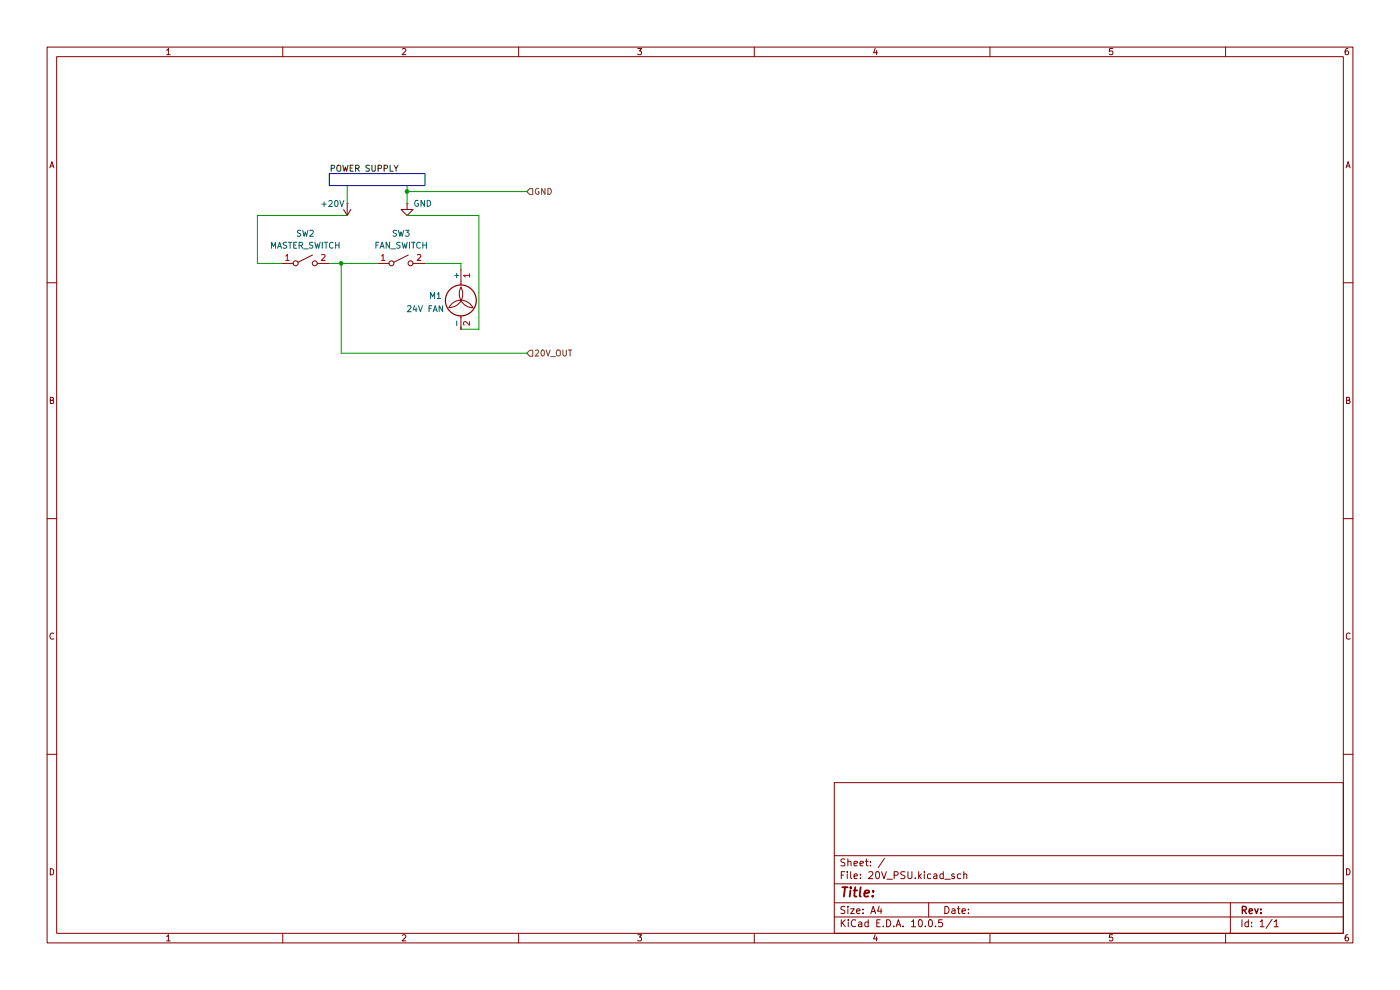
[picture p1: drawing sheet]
(kicad_sch
 (version 20260306)
 (generator "eeschema")
 (generator_version "10.0")
 (paper "A4")
 (lib_symbols
  (symbol "Motor:Fan"
   (pin_names
    (offset 0)) (exclude_from_sim no) (in_bom yes) (on_board yes)
   (in_pos_files yes)
   (duplicate_pin_numbers_are_jumpers no)
   (property "Reference" "M" (at 2.54 5.08 0) (show_name no) (do_not_autoplace no) (effects (font (size 1.27 1.27)) (justify left)))
   (property "Value" "Fan" (at 2.54 -2.54 0) (show_name no) (do_not_autoplace no) (effects (font (size 1.27 1.27)) (justify left top)))
   (property "Footprint" "" (at 0 0.254 0) (show_name no) (do_not_autoplace no) (hide yes) (effects (font (size 1.27 1.27))))
   (property "Datasheet" "" (at 0 0.254 0) (show_name no) (do_not_autoplace no) (hide yes) (effects (font (size 1.27 1.27))))
   (property "Description" "Fan" (at 0 0 0) (show_name no) (do_not_autoplace no) (hide yes) (effects (font (size 1.27 1.27))))
   (symbol "Fan_0_1"
    (arc (start 0 3.81) (mid -0.0015 0.9048) (end -2.54 -0.508) (stroke (width 0) (type default)) (fill (type none)))
    (polyline (pts (xy 0 4.572) (xy 0 5.08)) (stroke (width 0) (type default)) (fill (type none)))
    (polyline (pts (xy 0 4.2672) (xy 0 4.6228)) (stroke (width 0) (type default)) (fill (type none)))
    (circle (center 0 1.016) (radius 3.2512) (stroke (width 0.254) (type default)) (fill (type none)))
    (arc (start -2.54 -0.508) (mid 0 1.0618) (end 2.54 -0.508) (stroke (width 0) (type default)) (fill (type none)))
    (polyline (pts (xy 0 -2.2352) (xy 0 -2.6416)) (stroke (width 0) (type default)) (fill (type none)))
    (polyline (pts (xy 0 -5.08) (xy 0 -4.572)) (stroke (width 0) (type default)) (fill (type none)))
    (arc (start 2.54 -0.508) (mid 0.047 0.9315) (end 0 3.81) (stroke (width 0) (type default)) (fill (type none))))
   (symbol "Fan_1_1"
    (pin passive line (at 0 7.62 270) (length 2.54) (name "+" (effects (font (size 1.27 1.27)))) (number "1" (effects (font (size 1.27 1.27)))))
    (pin passive line (at 0 -5.08 90) (length 2.54) (name "-" (effects (font (size 1.27 1.27)))) (number "2" (effects (font (size 1.27 1.27))))))
   (embedded_fonts no))
  (symbol "Switch:SW_SPST"
   (pin_names
    (offset 0) (hide yes)) (exclude_from_sim no) (in_bom yes) (on_board yes)
   (in_pos_files yes)
   (duplicate_pin_numbers_are_jumpers no)
   (property "Reference" "SW" (at 0 3.175 0) (show_name no) (do_not_autoplace no) (effects (font (size 1.27 1.27))))
   (property "Value" "SW_SPST" (at 0 -2.54 0) (show_name no) (do_not_autoplace no) (effects (font (size 1.27 1.27))))
   (property "Footprint" "" (at 0 0 0) (show_name no) (do_not_autoplace no) (hide yes) (effects (font (size 1.27 1.27))))
   (property "Datasheet" "" (at 0 0 0) (show_name no) (do_not_autoplace no) (hide yes) (effects (font (size 1.27 1.27))))
   (property "Description" "Single Pole Single Throw (SPST) switch" (at 0 0 0) (show_name no) (do_not_autoplace no) (hide yes) (effects (font (size 1.27 1.27))))
   (symbol "SW_SPST_0_0"
    (circle (center -2.032 0) (radius 0.508) (stroke (width 0) (type default)) (fill (type none)))
    (polyline (pts (xy -1.524 0.254) (xy 1.524 1.778)) (stroke (width 0) (type default)) (fill (type none)))
    (circle (center 2.032 0) (radius 0.508) (stroke (width 0) (type default)) (fill (type none))))
   (symbol "SW_SPST_1_1"
    (pin passive line (at -5.08 0 0) (length 2.54) (name "A" (effects (font (size 1.27 1.27)))) (number "1" (effects (font (size 1.27 1.27)))))
    (pin passive line (at 5.08 0 180) (length 2.54) (name "B" (effects (font (size 1.27 1.27)))) (number "2" (effects (font (size 1.27 1.27))))))
   (embedded_fonts no))
  (symbol "power:+24V"
   (power global)
   (pin_numbers (hide yes))
   (pin_names
    (offset 0) (hide yes)) (exclude_from_sim no) (in_bom yes) (on_board yes)
   (in_pos_files yes)
   (duplicate_pin_numbers_are_jumpers no)
   (property "Reference" "#PWR" (at 0 -3.81 0) (show_name no) (do_not_autoplace no) (hide yes) (effects (font (size 1.27 1.27))))
   (property "Value" "+24V" (at 0 3.556 0) (show_name no) (do_not_autoplace no) (effects (font (size 1.27 1.27))))
   (property "Footprint" "" (at 0 0 0) (show_name no) (do_not_autoplace no) (hide yes) (effects (font (size 1.27 1.27))))
   (property "Datasheet" "" (at 0 0 0) (show_name no) (do_not_autoplace no) (hide yes) (effects (font (size 1.27 1.27))))
   (property "Description" "Power symbol creates a global label with name \"+24V\"" (at 0 0 0) (show_name no) (do_not_autoplace no) (hide yes) (effects (font (size 1.27 1.27))))
   (symbol "+24V_0_1"
    (polyline (pts (xy -0.762 1.27) (xy 0 2.54)) (stroke (width 0) (type default)) (fill (type none)))
    (polyline (pts (xy 0 2.54) (xy 0.762 1.27)) (stroke (width 0) (type default)) (fill (type none)))
    (polyline (pts (xy 0 0) (xy 0 2.54)) (stroke (width 0) (type default)) (fill (type none))))
   (symbol "+24V_1_1"
    (pin power_in line (at 0 0 90) (length 0) (name "" (effects (font (size 1.27 1.27)))) (number "1" (effects (font (size 1.27 1.27))))))
   (embedded_fonts no))
  (symbol "power:GND"
   (power global)
   (pin_numbers (hide yes))
   (pin_names
    (offset 0) (hide yes)) (exclude_from_sim no) (in_bom yes) (on_board yes)
   (in_pos_files yes)
   (duplicate_pin_numbers_are_jumpers no)
   (property "Reference" "#PWR" (at 0 -6.35 0) (show_name no) (do_not_autoplace no) (hide yes) (effects (font (size 1.27 1.27))))
   (property "Value" "GND" (at 0 -3.81 0) (show_name no) (do_not_autoplace no) (effects (font (size 1.27 1.27))))
   (property "Footprint" "" (at 0 0 0) (show_name no) (do_not_autoplace no) (hide yes) (effects (font (size 1.27 1.27))))
   (property "Datasheet" "" (at 0 0 0) (show_name no) (do_not_autoplace no) (hide yes) (effects (font (size 1.27 1.27))))
   (property "Description" "Power symbol creates a global label with name \"GND\" , ground" (at 0 0 0) (show_name no) (do_not_autoplace no) (hide yes) (effects (font (size 1.27 1.27))))
   (symbol "GND_0_1"
    (polyline (pts (xy 0 0) (xy 0 -1.27) (xy 1.27 -1.27) (xy 0 -2.54) (xy -1.27 -1.27) (xy 0 -1.27)) (stroke (width 0) (type default)) (fill (type none))))
   (symbol "GND_1_1"
    (pin power_in line (at 0 0 270) (length 0) (name "" (effects (font (size 1.27 1.27)))) (number "1" (effects (font (size 1.27 1.27))))))
   (embedded_fonts no)))
 (rectangle
  (start 69.85 36.83)
  (end 90.17 39.37)
  (stroke (width 0) (type default))
  (fill (type none)))
 (junction
  (at 72.39 55.88)
  (diameter 0)
  (color 0 0 0 0))
 (junction
  (at 86.36 40.64)
  (diameter 0)
  (color 0 0 0 0))
 (wire
  (pts (xy 97.79 69.85) (xy 101.6 69.85))
  (stroke (width 0) (type default)))
 (wire
  (pts (xy 73.66 45.72) (xy 54.61 45.72))
  (stroke (width 0) (type default)))
 (wire
  (pts (xy 97.79 55.88) (xy 97.79 57.15))
  (stroke (width 0) (type default)))
 (wire
  (pts (xy 101.6 45.72) (xy 86.36 45.72))
  (stroke (width 0) (type default)))
 (wire
  (pts (xy 86.36 40.64) (xy 111.76 40.64))
  (stroke (width 0) (type default)))
 (wire
  (pts (xy 86.36 40.64) (xy 86.36 43.18))
  (stroke (width 0) (type default)))
 (wire
  (pts (xy 72.39 55.88) (xy 72.39 74.93))
  (stroke (width 0) (type default)))
 (wire
  (pts (xy 86.36 39.37) (xy 86.36 40.64))
  (stroke (width 0) (type default)))
 (wire
  (pts (xy 72.39 74.93) (xy 111.76 74.93))
  (stroke (width 0) (type default)))
 (wire
  (pts (xy 72.39 55.88) (xy 80.01 55.88))
  (stroke (width 0) (type default)))
 (wire
  (pts (xy 101.6 69.85) (xy 101.6 45.72))
  (stroke (width 0) (type default)))
 (wire
  (pts (xy 73.66 39.37) (xy 73.66 43.18))
  (stroke (width 0) (type default)))
 (wire
  (pts (xy 54.61 45.72) (xy 54.61 55.88))
  (stroke (width 0) (type default)))
 (wire
  (pts (xy 54.61 55.88) (xy 59.69 55.88))
  (stroke (width 0) (type default)))
 (wire
  (pts (xy 97.79 55.88) (xy 90.17 55.88))
  (stroke (width 0) (type default)))
 (wire
  (pts (xy 69.85 55.88) (xy 72.39 55.88))
  (stroke (width 0) (type default)))
 (label "POWER SUPPLY"
  (at 69.85 36.83 0)
  (effects (font (size 1.27 1.27)) (justify left bottom)))
 (hierarchical_label "20V_OUT"
  (shape input)
  (at 111.76 74.93 0)
  (effects (font (size 1.27 1.27)) (justify left)))
 (hierarchical_label "GND"
  (shape input)
  (at 111.76 40.64 0)
  (effects (font (size 1.27 1.27)) (justify left)))
 (symbol
  (lib_id "Switch:SW_SPST")
  (at 64.77 55.88 0)
  (unit 1)
  (body_style 1)
  (exclude_from_sim no)
  (in_bom yes)
  (on_board yes)
  (in_pos_files yes)
  (dnp no)
  (fields_autoplaced yes)
  (property "Reference" "SW2" (at 64.77 49.53 0) (show_name no) (do_not_autoplace no) (effects (font (size 1.27 1.27))))
  (property "Value" "MASTER_SWITCH" (at 64.77 52.07 0) (show_name no) (do_not_autoplace no) (effects (font (size 1.27 1.27))))
  (property "Footprint" "" (at 64.77 55.88 0) (hide yes) (show_name no) (do_not_autoplace no) (effects (font (size 1.27 1.27))))
  (property "Datasheet" "" (at 64.77 55.88 0) (hide yes) (show_name no) (do_not_autoplace no) (effects (font (size 1.27 1.27))))
  (property "Description" "Single Pole Single Throw (SPST) switch" (at 64.77 55.88 0) (hide yes) (show_name no) (do_not_autoplace no) (effects (font (size 1.27 1.27))))
  (pin "2")
  (pin "1"))
 (symbol
  (lib_id "power:GND")
  (at 86.36 43.18 0)
  (unit 1)
  (body_style 1)
  (exclude_from_sim no)
  (in_bom yes)
  (on_board yes)
  (in_pos_files yes)
  (dnp no)
  (property "Reference" "#PWR05" (at 86.36 49.53 0) (hide yes) (show_name no) (do_not_autoplace no) (effects (font (size 1.27 1.27))))
  (property "Value" "GND" (at 89.662 43.18 0) (show_name no) (do_not_autoplace no) (effects (font (size 1.27 1.27))))
  (property "Footprint" "" (at 86.36 43.18 0) (hide yes) (show_name no) (do_not_autoplace no) (effects (font (size 1.27 1.27))))
  (property "Datasheet" "" (at 86.36 43.18 0) (hide yes) (show_name no) (do_not_autoplace no) (effects (font (size 1.27 1.27))))
  (property "Description" "Power symbol creates a global label with name \"GND\" , ground" (at 86.36 43.18 0) (hide yes) (show_name no) (do_not_autoplace no) (effects (font (size 1.27 1.27))))
  (pin "1"))
 (symbol
  (lib_id "Switch:SW_SPST")
  (at 85.09 55.88 0)
  (unit 1)
  (body_style 1)
  (exclude_from_sim no)
  (in_bom yes)
  (on_board yes)
  (in_pos_files yes)
  (dnp no)
  (fields_autoplaced yes)
  (property "Reference" "SW3" (at 85.09 49.53 0) (show_name no) (do_not_autoplace no) (effects (font (size 1.27 1.27))))
  (property "Value" "FAN_SWITCH" (at 85.09 52.07 0) (show_name no) (do_not_autoplace no) (effects (font (size 1.27 1.27))))
  (property "Footprint" "" (at 85.09 55.88 0) (hide yes) (show_name no) (do_not_autoplace no) (effects (font (size 1.27 1.27))))
  (property "Datasheet" "" (at 85.09 55.88 0) (hide yes) (show_name no) (do_not_autoplace no) (effects (font (size 1.27 1.27))))
  (property "Description" "Single Pole Single Throw (SPST) switch" (at 85.09 55.88 0) (hide yes) (show_name no) (do_not_autoplace no) (effects (font (size 1.27 1.27))))
  (pin "1")
  (pin "2"))
 (symbol
  (lib_id "power:+24V")
  (at 73.66 43.18 180)
  (unit 1)
  (body_style 1)
  (exclude_from_sim no)
  (in_bom yes)
  (on_board yes)
  (in_pos_files yes)
  (dnp no)
  (property "Reference" "#PWR04" (at 73.66 39.37 0) (hide yes) (show_name no) (do_not_autoplace no) (effects (font (size 1.27 1.27))))
  (property "Value" "+20V" (at 73.152 43.942 0) (show_name no) (do_not_autoplace no) (effects (font (size 1.27 1.27)) (justify left top)))
  (property "Footprint" "" (at 73.66 43.18 0) (hide yes) (show_name no) (do_not_autoplace no) (effects (font (size 1.27 1.27))))
  (property "Datasheet" "" (at 73.66 43.18 0) (hide yes) (show_name no) (do_not_autoplace no) (effects (font (size 1.27 1.27))))
  (property "Description" "Power symbol creates a global label with name \"+24V\"" (at 73.66 43.18 0) (hide yes) (show_name no) (do_not_autoplace no) (effects (font (size 1.27 1.27))))
  (pin "1"))
 (symbol
  (lib_id "Motor:Fan")
  (at 97.79 64.77 0)
  (unit 1)
  (body_style 1)
  (exclude_from_sim no)
  (in_bom yes)
  (on_board yes)
  (in_pos_files yes)
  (dnp no)
  (property "Reference" "M1" (at 90.932 62.738 0) (show_name no) (do_not_autoplace no) (effects (font (size 1.27 1.27)) (justify left)))
  (property "Value" "24V FAN" (at 86.106 65.532 0) (show_name no) (do_not_autoplace no) (effects (font (size 1.27 1.27)) (justify left)))
  (property "Footprint" "" (at 97.79 64.516 0) (hide yes) (show_name no) (do_not_autoplace no) (effects (font (size 1.27 1.27))))
  (property "Datasheet" "" (at 97.79 64.516 0) (hide yes) (show_name no) (do_not_autoplace no) (effects (font (size 1.27 1.27))))
  (property "Description" "Fan" (at 97.79 64.77 0) (hide yes) (show_name no) (do_not_autoplace no) (effects (font (size 1.27 1.27))))
  (pin "1")
  (pin "2")))
